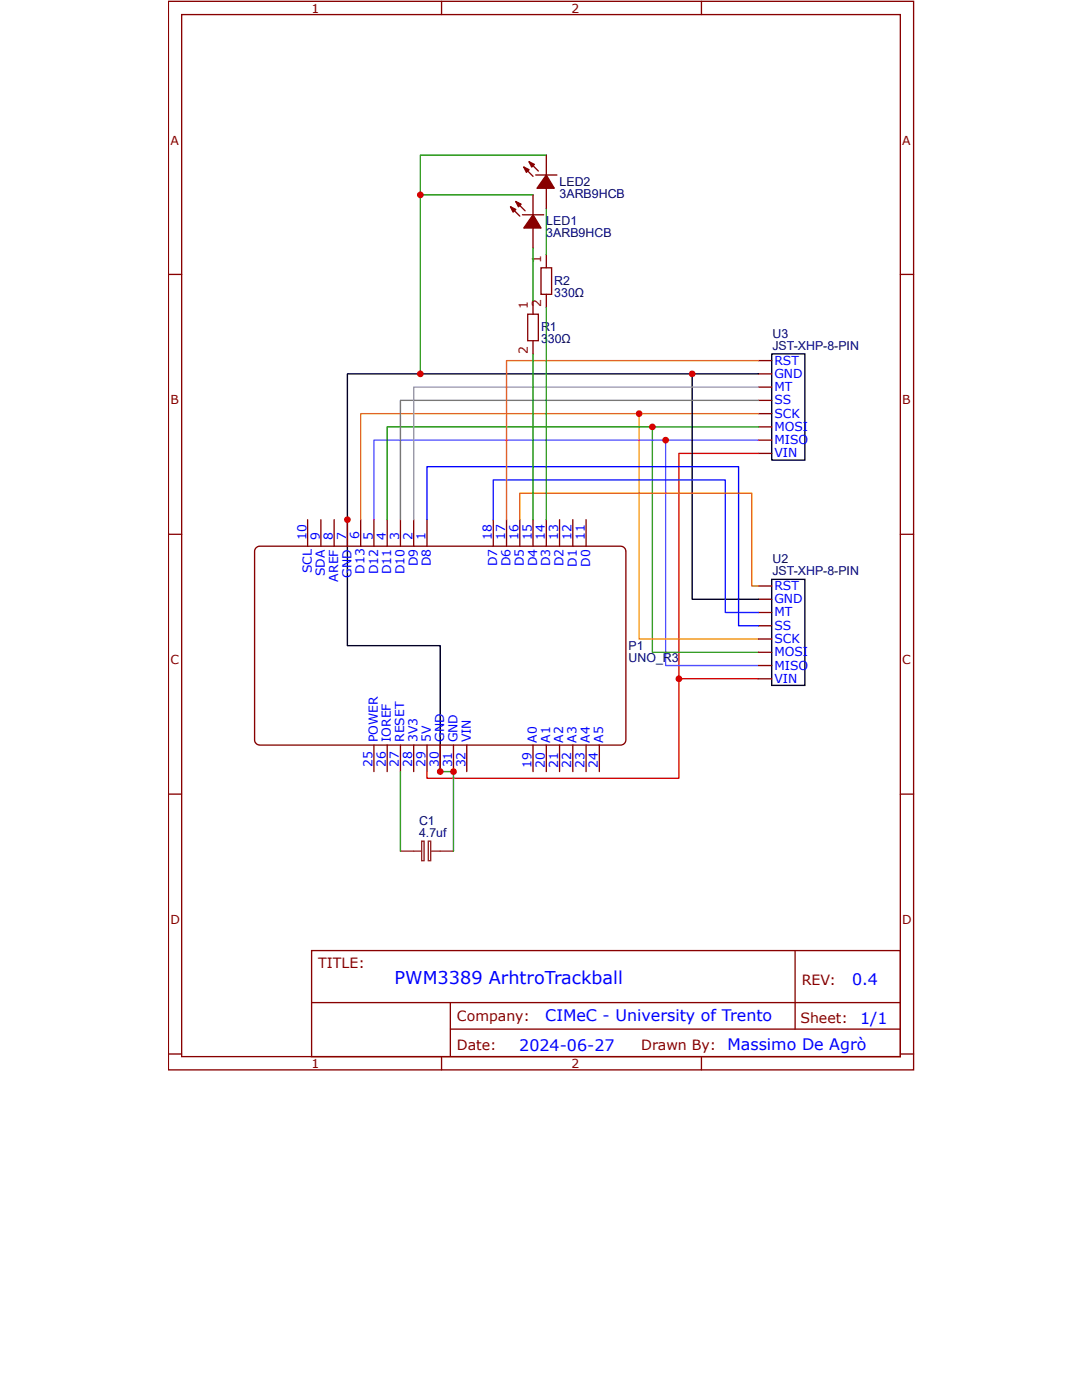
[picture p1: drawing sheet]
<svg xmlns="http://www.w3.org/2000/svg" width="216mm" height="279mm" viewBox="0 0 216 279" stroke-linecap="round" stroke-linejoin="round" font-family="sans-serif">
<g fill="none" stroke="#800" stroke-width=".26">
<path d="M33.6 .3h148.7v213.2h-148.7zM36.2 2.9h143.5v208h-143.5zM88.1 .3v2.6M140 .3v2.6M33.6 54.8h2.6M109 50.8v2.6M109 58.7v2.7M179.7 54.8h2.6M106.4 60.1v2.6M106.4 68v2.6M151.3 79.9h2.7M151.3 77.3h2.7"/>
<path d="M151.3 74.6h2.7M151.3 72h2.7M151.3 90.5h2.7M151.3 87.8h2.7M151.3 85.2h2.7M151.3 82.6h2.7M33.6 106.6h2.6M61.4 103.7v5.3M64 103.7v5.3M66.7 103.7v5.3M69.3 103.7v5.3M72 103.7v5.3"/>
<path d="M74.6 103.7v5.3M77.3 103.7v5.3M79.9 103.7v5.3M82.5 103.7v5.3M85.2 103.7v5.3M98.4 103.7v5.3M101.1 103.7v5.3M103.7 103.7v5.3M106.4 103.7v5.3M109 103.7v5.3M111.7 103.7v5.3M114.3 103.7v5.3"/>
<path d="M116.9 103.7v5.3M151.3 119.6h2.7M151.3 116.9h2.7M179.7 106.6h2.6M151.3 135.5h2.7M151.3 132.8h2.7M151.3 130.2h2.7M151.3 127.5h2.7M151.3 124.9h2.7M151.3 122.2h2.7M33.6 158.5h2.6M74.6 148.7v5.3"/>
<path d="M77.3 148.7v5.3M79.9 148.7v5.3M82.5 148.7v5.3M85.2 148.7v5.3M87.8 148.7v5.3M90.5 148.7v5.3M93.1 148.7v5.3M106.4 148.7v5.3M109 148.7v5.3M111.7 148.7v5.3M114.3 148.7v5.3M116.9 148.7v5.3"/>
<path d="M119.6 148.7v5.3M179.7 158.5h2.6M62.2 189.7h117.5v21.2h-117.5zM158.6 189.7l.1 15.7M33.6 210.3h2.6M62.2 200.1h117.4M88.1 210.9v2.6M89.9 205.4h89.7M89.9 200.1v10.6M140 210.9v2.6M179.7 210.3h2.6"/>
</g>
<path d="M138.1 74.6v45h13.2M151.3 74.6h-82v54.3h18.5v25.1M154 70.6h6.6v21.2h-6.6zM154 115.6h6.6v21.2h-6.6z" fill="none" stroke="#000" stroke-width=".26"/>
<path d="M151.3 90.5h-15.8v45h15.8M135.5 135.5v19.8h-50.3v-1.3" fill="none" stroke="#f00" stroke-width=".26"/>
<path d="M132.8 87.8h-58.2v15.9M151.3 87.8h-18.5v45h18.5" fill="none" stroke="#90f" stroke-width=".26"/>
<path d="M151.3 85.2h-21.1v45h21.1" fill="none" stroke="#390" stroke-width=".26"/>
<path d="M151.3 82.6h-23.8v44.9h23.8" fill="none" stroke="#f90" stroke-width=".26"/>
<path d="M79.9 169.9h4.2M84.1 167.9h.5v3.9h-.5zM85.5 167.9h.4v3.9h-.4zM86 169.9h4.5" fill="none" stroke="#8d2323" stroke-width=".26"/>
<path d="M51.1 109.3l.8-.3h71.9a1.06 1.06 0 0 1 1.1 1.1v37.5a1.06 1.06 0 0 1-1.1 1.1h-71.9a1.06 1.06 0 0 1-1.1-1.1v-37.5z" fill="none" stroke="#800000" stroke-width=".26"/>
<path d="M127.5 82.6h-55.5v21.1" fill="none" stroke="#c90" stroke-width=".26"/>
<path d="M106.4 38.9h-22.5v35.7M109 31h-25.1v7.9M106.4 49.5v10.6M109 41.5v9.3M106.4 70.6v33.1M109 61.4v42.3M130.2 85.2h-52.9v18.5M79.9 154v15.9" fill="none" stroke="#080" stroke-width=".26"/>
<path d="M151.3 79.9h-71.4v23.8" fill="none" stroke="#666" stroke-width=".26"/>
<path d="M151.3 77.3h-68.8v26.4" fill="none" stroke="#999" stroke-width=".26"/>
<path d="M85.2 103.7v-10.6h62.2v31.8h3.9" fill="none" stroke="#00f" stroke-width=".26"/>
<path d="M98.4 103.7v-7.9h46.3v26.4h6.6" fill="none" stroke="#03f" stroke-width=".26"/>
<path d="M151.3 72h-50.2v31.7" fill="none" stroke="#f60" stroke-width=".26"/>
<path d="M103.7 103.7v-5.3h46.3v18.5h1.3" fill="none" stroke="#c60" stroke-width=".26"/>
<path d="M107.9 53.4h2.2v5.3h-2.2zM105.3 62.7h2.1v5.3h-2.1z" fill="none" stroke="#a00000" stroke-width=".26"/>
<path d="M102.9 40.2l1.1 .5-.5 .6z" fill="#800"/>
<path d="M102.9 40.2l1.1 .5-.5 .6z" fill="none" stroke="#800" stroke-width=".26"/>
<path d="M101.9 41.3l1 .5-.5 .5z" fill="#800"/>
<path d="M106.4 38.9v4M101.9 41.3l1 .5-.5 .5zM101.9 41.3l1.8 1.8M102.9 40.2l1.9 1.9M104.2 42.9h4.3M106.4 45.5v4" fill="none" stroke="#800" stroke-width=".26"/>
<path d="M106.4 42.9l1.5 2.6h-3.4z" fill="#800"/>
<path d="M106.4 42.9l1.5 2.6h-3.4z" fill="none" stroke="#800" stroke-width=".26"/>
<path d="M105.6 32.3l1 .5-.5 .5z" fill="#800"/>
<path d="M105.6 32.3l1 .5-.5 .5z" fill="none" stroke="#800" stroke-width=".26"/>
<path d="M104.5 33.3l1.1 .6-.6 .5z" fill="#800"/>
<path d="M104.5 33.3l1.1 .6-.6 .5zM104.5 33.3l1.9 1.9M105.6 32.3l1.8 1.8M106.9 34.9h4.2M109 31v3.9M109 37.6v3.9" fill="none" stroke="#800" stroke-width=".26"/>
<path d="M109 34.9l1.6 2.7h-3.4z" fill="#800"/>
<path d="M109 34.9l1.6 2.7h-3.4z" fill="none" stroke="#800" stroke-width=".26"/>
<path d="M87.8 154h2.7v15.9" fill="none" stroke="#080" stroke-width=".26"/>
<g fill="#c00">
<circle cx="135.5" cy="135.5" r=".66"/>
<circle cx="138.1" cy="74.6" r=".66"/>
<circle cx="127.5" cy="82.5" r=".66"/>
<circle cx="132.8" cy="87.8" r=".66"/>
<circle cx="130.2" cy="85.2" r=".66"/>
<circle cx="83.9" cy="74.6" r=".66"/>
<circle cx="83.9" cy="38.9" r=".66"/>
<circle cx="90.5" cy="154" r=".66"/>
<circle cx="69.3" cy="103.7" r=".66"/>
<circle cx="87.8" cy="154" r=".66"/>
</g>
<text font-size="3.5" fill="#00f" x="78.7" y="196.5">PWM3389 ArhtroTrackball</text>
<g font-size="3.2" fill="#00f">
<text x="170" y="196.7">0.4</text>
<text x="108.8" y="203.8">CIMeC - University of Trento</text>
<text x="103.6" y="209.7">2024-06-27</text>
<text x="145.2" y="209.6">Massimo De Agrò</text>
<text x="171.6" y="204.4">1/1</text>
</g>
<g font-size="2.8" fill="#800">
<text x="63.5" y="193.1">TITLE:</text>
<text x="160" y="196.7">REV:</text>
<text x="91.2" y="203.8">Company:</text>
<text x="91.2" y="209.5">Date:</text>
<text x="128" y="209.6">Drawn By:</text>
<text x="159.7" y="204.3">Sheet:</text>
</g>
<g font-size="2.5" fill="#800">
<text x="62.2" y="2.5">1</text>
<text x="114" y="2.5">2</text>
<text x="34" y="28.8">A</text>
<text x="180" y="28.8">A</text>
<text x="107.9" y="52.4" transform="rotate(-90 107.9 52.4)">1</text>
<text x="105.3" y="61.6" transform="rotate(-90 105.3 61.6)">1</text>
<text x="107.9" y="61.4" transform="rotate(-90 107.9 61.4)">2</text>
<text x="105.3" y="70.6" transform="rotate(-90 105.3 70.6)">2</text>
<text x="34" y="80.7">B</text>
<text x="180" y="80.7">B</text>
<text x="34" y="132.6">C</text>
<text x="180" y="132.6">C</text>
<text x="34" y="184.4">D</text>
<text x="180" y="184.4">D</text>
<text x="62.2" y="213.1">1</text>
<text x="114" y="213.1">2</text>
</g>
<g font-size="2.5" fill="#000080">
<text x="111.7" y="39.4">3ARB9HCB</text>
<text x="111.7" y="37">LED2</text>
<text x="109" y="47.4">3ARB9HCB</text>
<text x="109" y="45">LED1</text>
<text x="110.6" y="59.3">330Ω</text>
<text x="110.6" y="56.9">R2</text>
<text x="107.9" y="68.5">3</text>
<text x="107.9" y="66.1">R</text>
<text x="109.3" y="68.5">30Ω</text>
<text x="109.7" y="66.1">1</text>
<text x="154.1" y="69.8">JST-XHP-8-PIN</text>
<text x="154.1" y="67.5">U3</text>
<text x="154.1" y="112.4">U2</text>
<text x="154.1" y="114.8">JST-XHP-8-PIN</text>
<text x="125.4" y="129.6">P1</text>
<text x="125.4" y="132">UNO_R3</text>
<text x="83.6" y="167.1">4.7uf</text>
<text x="83.6" y="164.7">C1</text>
</g>
<g font-size="2.5" fill="#00f">
<text x="154.5" y="75.4">GND</text>
<text x="154.5" y="72.8">RST</text>
<text x="154.5" y="83.3">SCK</text>
<text x="154.5" y="80.7">SS</text>
<text x="154.5" y="78.1">MT</text>
<text x="154.5" y="88.6">MISO</text>
<text x="154.5" y="86">MOSI</text>
<text x="154.5" y="91.3">VIN</text>
<text x="61.1" y="107.8" transform="rotate(-90 61.1 107.8)">10</text>
<text x="63.8" y="107.8" transform="rotate(-90 63.8 107.8)">9</text>
<text x="66.4" y="107.8" transform="rotate(-90 66.4 107.8)">8</text>
<text x="69.1" y="107.8" transform="rotate(-90 69.1 107.8)">7</text>
<text x="71.7" y="107.6" transform="rotate(-90 71.7 107.6)">6</text>
<text x="74.4" y="107.7" transform="rotate(-90 74.4 107.7)">5</text>
<text x="77" y="107.7" transform="rotate(-90 77 107.7)">4</text>
<text x="79.6" y="107.7" transform="rotate(-90 79.6 107.7)">3</text>
<text x="82.3" y="107.7" transform="rotate(-90 82.3 107.7)">2</text>
<text x="84.9" y="107.7" transform="rotate(-90 84.9 107.7)">1</text>
<text x="98.2" y="107.7" transform="rotate(-90 98.2 107.7)">18</text>
<text x="100.8" y="107.7" transform="rotate(-90 100.8 107.7)">17</text>
<text x="103.5" y="107.7" transform="rotate(-90 103.5 107.7)">16</text>
<text x="106.1" y="107.7" transform="rotate(-90 106.1 107.7)">15</text>
<text x="108.7" y="107.7" transform="rotate(-90 108.7 107.7)">14</text>
<text x="111.4" y="107.7" transform="rotate(-90 111.4 107.7)">13</text>
<text x="114.1" y="107.8" transform="rotate(-90 114.1 107.8)">12</text>
<text x="116.7" y="107.8" transform="rotate(-90 116.7 107.8)">11</text>
<text x="83.3" y="113" transform="rotate(-90 83.3 113)">D9</text>
<text x="86" y="113" transform="rotate(-90 86 113)">D8</text>
<text x="99.2" y="113" transform="rotate(-90 99.2 113)">D7</text>
<text x="101.9" y="113" transform="rotate(-90 101.9 113)">D6</text>
<text x="104.5" y="113" transform="rotate(-90 104.5 113)">D5</text>
<text x="107.2" y="113" transform="rotate(-90 107.2 113)">D4</text>
<text x="109.8" y="113" transform="rotate(-90 109.8 113)">D3</text>
<text x="112.4" y="113" transform="rotate(-90 112.4 113)">D2</text>
<text x="115.1" y="113.1" transform="rotate(-90 115.1 113.1)">D1</text>
<text x="117.8" y="113.1" transform="rotate(-90 117.8 113.1)">D0</text>
<text x="62.2" y="114.5" transform="rotate(-90 62.2 114.5)">SCL</text>
<text x="64.8" y="114.9" transform="rotate(-90 64.8 114.9)">SDA</text>
<text x="67.5" y="116.1" transform="rotate(-90 67.5 116.1)">AREF</text>
<text x="70.1" y="115.3" transform="rotate(-90 70.1 115.3)">GND</text>
<text x="72.7" y="114.5" transform="rotate(-90 72.7 114.5)">D13</text>
<text x="75.4" y="114.6" transform="rotate(-90 75.4 114.6)">D12</text>
<text x="78.1" y="114.6" transform="rotate(-90 78.1 114.6)">D11</text>
<text x="80.7" y="114.6" transform="rotate(-90 80.7 114.6)">D10</text>
<text x="154.5" y="117.7">RST</text>
<text x="154.5" y="125.7">SS</text>
<text x="154.5" y="123">MT</text>
<text x="154.5" y="120.4">GND</text>
<text x="154.5" y="131">MOSI</text>
<text x="154.5" y="128.3">SCK</text>
<text x="154.5" y="136.3">VIN</text>
<text x="154.5" y="133.6">MISO</text>
<text x="75.4" y="148.1" transform="rotate(-90 75.4 148.1)">POWER</text>
<text x="78" y="148.1" transform="rotate(-90 78 148.1)">IOREF</text>
<text x="80.7" y="148.1" transform="rotate(-90 80.7 148.1)">RESET</text>
<text x="83.3" y="148.1" transform="rotate(-90 83.3 148.1)">3V3</text>
<text x="86" y="148.1" transform="rotate(-90 86 148.1)">5V</text>
<text x="88.6" y="148.1" transform="rotate(-90 88.6 148.1)">GND</text>
<text x="91.3" y="148.2" transform="rotate(-90 91.3 148.2)">GND</text>
<text x="93.9" y="148.2" transform="rotate(-90 93.9 148.2)">VIN</text>
<text x="107.1" y="148.2" transform="rotate(-90 107.1 148.2)">A0</text>
<text x="109.8" y="148.2" transform="rotate(-90 109.8 148.2)">A1</text>
<text x="112.4" y="148.2" transform="rotate(-90 112.4 148.2)">A2</text>
<text x="115" y="148.2" transform="rotate(-90 115 148.2)">A3</text>
<text x="117.7" y="148.2" transform="rotate(-90 117.7 148.2)">A4</text>
<text x="120.3" y="148.2" transform="rotate(-90 120.3 148.2)">A5</text>
<text x="74.3" y="153.1" transform="rotate(-90 74.3 153.1)">25</text>
<text x="77" y="153.1" transform="rotate(-90 77 153.1)">26</text>
<text x="79.6" y="153.1" transform="rotate(-90 79.6 153.1)">27</text>
<text x="82.3" y="153.1" transform="rotate(-90 82.3 153.1)">28</text>
<text x="84.9" y="153.1" transform="rotate(-90 84.9 153.1)">29</text>
<text x="87.5" y="153.1" transform="rotate(-90 87.5 153.1)">30</text>
<text x="90.2" y="153.2" transform="rotate(-90 90.2 153.2)">31</text>
<text x="92.9" y="153.2" transform="rotate(-90 92.9 153.2)">32</text>
<text x="106.1" y="153.2" transform="rotate(-90 106.1 153.2)">19</text>
<text x="108.7" y="153.2" transform="rotate(-90 108.7 153.2)">20</text>
<text x="111.3" y="153.2" transform="rotate(-90 111.3 153.2)">21</text>
<text x="114" y="153.2" transform="rotate(-90 114 153.2)">22</text>
<text x="116.6" y="153.2" transform="rotate(-90 116.6 153.2)">23</text>
<text x="119.3" y="153.2" transform="rotate(-90 119.3 153.2)">24</text>
</g>
</svg>
